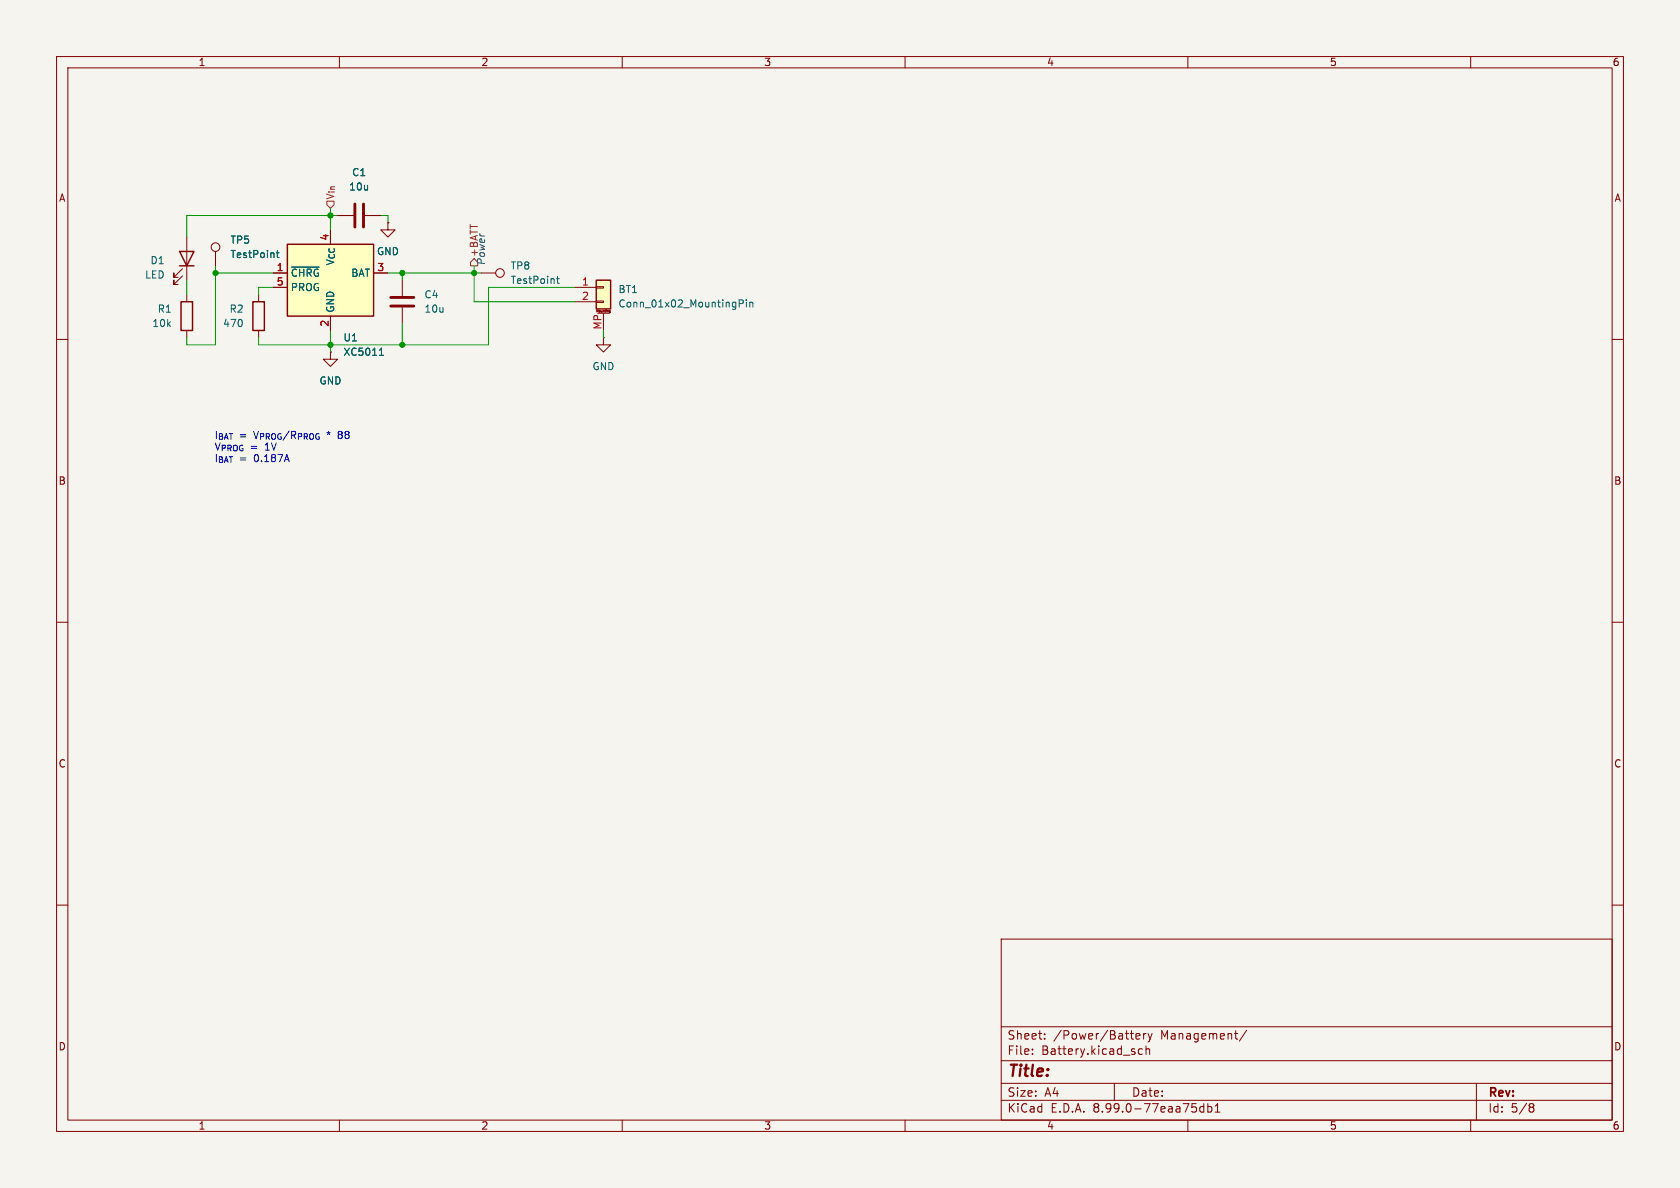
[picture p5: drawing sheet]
<svg xmlns="http://www.w3.org/2000/svg" width="297mm" height="210mm" viewBox="0 0 297 210" stroke-linecap="round" stroke-linejoin="round" font-family="sans-serif">
<path d="M0 0h297v210h-297z" fill="#f5f4ef" stroke="#f5f4ef" stroke-width=".18"/>
<g fill="none" stroke="#840000" stroke-width=".18">
<path d="M10 10h277v190h-277zM12 12h273v186h-273zM60 10v2M110 10v2M160 10v2M210 10v2M260 10v2M68.6 39.4v1.2h1.2l-1.2 1.3-1.3-1.3h1.3M68.6 39.4h.1M10 60h2M106.7 59.7v1.3h1.2l-1.2 1.2-1.3-1.2h1.3M106.7 59.7h.1"/>
<path d="M285 60h2M10 110h2M285 110h2M10 160h2M285 160h2M177 166h108v32h-108zM60 198v2M110 198v2M160 198v2M177 194.5h108M177 191.5h108M177 187.5h108"/>
<path d="M177 181.5h108M182.5 186.3v.1M182.5 185.5v.1M184.7 183.6v.1M184.7 182.8v.1M197 191.5v3M200.8 183.2l.7-.1v-.3l-.5-.1-.2 .2 .1 .7h.6M202 185.5l-.5-.1-.3 .3v.4l.2 .2h.6M202.2 182.7v1M202.6 182.7l-.3 .1-.1 .2M202.6 185.5l.2-.1 .4 .1v.9M202.6 184.9v1.5"/>
<path d="M203 182.7l.3 1M203.3 183.7l-.1 .4-.2 .1M203.7 182.7l-.4 1M210 198v2M212.8 195.1v1.5M212.8 195.7l-.4-.1-.3 .3v.4l.1 .2h.6M213.5 195.7l.5-.1 .2 .3v.4l-.1 .2h-.6M213.5 195.1v1.5M214.8 195.5l.4-.4v1.5M214.8 196.6h.9M218.2 182.7h.6M218.7 183.7h.1"/>
<path d="M220.4 182.1l-1.3 2M260 198v2M261 191.5v6.5M270.6 195.1h.3l.3 .3-.3 .3M270.6 195.7h.3M270.9 195.7l.2 .2 .1 .4-.3 .3h-.3"/>
</g>
<path d="M105.4 49.5h2.5v5.1h-2.5z" fill="#ffffc2"/>
<path d="M101.6 50.8h3.8M101.6 53.3h3.8M105.4 53.2h1.3v.3h-1.3zM105.4 50.7h1.3v.2h-1.3zM105.7 55.4h2M106.7 55.4v3M107.7 55.1h.2M107.7 54.9h.1M107.7 54.9h.2M107.9 54.9v.3l-.2 .1" fill="none" stroke="#840000" stroke-width=".18"/>
<path d="M105.4 49.5h2.5v5.1h-2.5z" fill="none" stroke="#840000" stroke-width=".25"/>
<path d="M130.7 53.7l.6-.1 .1-.2-.1-.3-.6-.1v1.3M131.9 53v.1M131.9 53.4v.9M132.6 53.4v.9M132.6 53.5l.1-.1 .3 .1 .1 .8" fill="none" stroke="#006464" stroke-width=".18"/>
<path d="M50.8 43.2h15.2v12.7h-15.2z" fill="#ffffc2"/>
<path d="M31.7 44.5h2.6l-1.3 2.5zM31.7 47h2.6M32 53.3h2v5.1h-2zM44.7 53.3h2v5.1h-2zM50.8 43.2h15.2v12.7h-15.2z" fill="none" stroke="#840000" stroke-width=".25"/>
<g fill="none" stroke="#840000" stroke-width=".18">
<path d="M59.7 38.1h2.8M64.5 38.1h2.8M68.6 39.4h.1M32.3 48.8l-1.6 1.5v-.8v.8h.8M32.3 47.5l-1.6 1.5v-.7v.7h.8M33 41.9v7.6M33 52.1v1.2M33 58.4v1.3M38.1 44.5v2.5M45.7 52.1v1.2M45.7 58.4v1.3M48.3 48.3h2.5"/>
<path d="M48.3 50.8h2.5M58.4 55.9v2.5M66 48.3h2.6M71.1 49.5v2.8M71.1 54.4v2.8M85.1 48.3h2.5M58.4 62.2v1.3h1.3l-1.3 1.3-1.3-1.3h1.3M58.4 62.2h.1"/>
<circle cx="38.1" cy="43.7" r=".76"/>
<circle cx="88.4" cy="48.3" r=".76"/>
</g>
<path d="M48.9 44.7h.4M49 44.3v1.1l.3 .1M51.5 47.2h4.9M98.4 49.3h.5M98.6 48.8v1.1l.3 .2M67.1 62.8h.7M67.2 61.8l.2-.3v1.3" fill="none" stroke="#006464" stroke-width=".18"/>
<path d="M62.7 36.1v4M64.3 36.1v4M69.1 52.6h4.1M69.1 54.1h4.1" fill="none" stroke="#840000" stroke-width=".51"/>
<path d="M57.8 35.6h1.3v.6l-.7 .6-.6-.6zM83.8 45.7l.7 .7v.6h-1.3v-.6z" fill="none" stroke="#725600" stroke-width=".18"/>
<g fill="none" stroke="#009600" stroke-width=".18">
<path d="M58.4 36.8v3.8M59.7 38.1h-26.7v3.8M67.3 38.1h1.3v1.3M33 49.5v2.6M38.1 48.3h10.2M38.1 47v14h-5.1v-1.3M48.3 50.8h-2.6v1.3M58.4 58.4v3.8M68.6 48.3h16.5M71.1 48.3v1.2M71.1 57.2v3.8M83.8 47v6.3h17.8"/>
<path d="M101.6 50.8h-15.2v10.2h-40.7v-1.3M106.7 58.4v1.3"/>
</g>
<g fill="#009600" stroke="#009600" stroke-width=".18">
<circle cx="58.4" cy="61" r=".46"/>
<circle cx="71.1" cy="61" r=".46"/>
<circle cx="38.1" cy="48.3" r=".46"/>
<circle cx="58.4" cy="38.1" r=".46"/>
<circle cx="71.1" cy="48.3" r=".46"/>
<circle cx="83.8" cy="48.3" r=".46"/>
</g>
<text font-size="2.8" fill="#840000" x="178" y="190.9">Title:</text>
<g font-size="2.1" fill="#840000">
<text x="178" y="184">Sheet:</text>
<text x="186.2" y="184">/Power/Battery</text>
<text x="205.2" y="184">Management/</text>
<text x="178" y="186.7">File:</text>
<text x="184.1" y="186.7">Battery.kicad_sch</text>
<text x="178" y="196.9">KiCad</text>
<text x="178" y="194.1">Size:</text>
<text x="184.7" y="194.1">A4</text>
<text x="185.7" y="196.9">E.D.A.</text>
<text x="193.3" y="196.9">8.99.0-77eaa75db1</text>
<text x="200" y="194.1">Date:</text>
<text x="263" y="194.3">Rev:</text>
<text x="263" y="196.9">Id:</text>
<text x="267.1" y="196.9">5/8</text>
</g>
<g font-size="1.8" fill="#840000">
<text x="35" y="11.9">1</text>
<text x="85" y="11.9">2</text>
<text x="135" y="11.9">3</text>
<text x="185" y="11.9">4</text>
<text x="235" y="11.9">5</text>
<text x="285" y="11.9">6</text>
<text x="10.3" y="35.9">A</text>
<text x="285.3" y="35.9">A</text>
<text x="10.3" y="85.9">B</text>
<text x="285.3" y="85.9">B</text>
<text x="10.3" y="135.9">C</text>
<text x="285.3" y="135.9">C</text>
<text x="10.3" y="185.9">D</text>
<text x="285.3" y="185.9">D</text>
<text x="35" y="199.9">1</text>
<text x="85" y="199.9">2</text>
<text x="135" y="199.9">3</text>
<text x="185" y="199.9">4</text>
<text x="235" y="199.9">5</text>
<text x="285" y="199.9">6</text>
</g>
<g font-size="1.8" fill="#725600">
<text x="59.3" y="35.4" transform="rotate(-90 59.3 35.4)">V_{in}</text>
<text x="84.7" y="45.5" transform="rotate(-90 84.7 45.5)">+BATT</text>
</g>
<g font-size="1.8" fill="#006464">
<text x="61.6" y="33.9">10u</text>
<text x="62.2" y="31.3">C1</text>
<text x="26.5" y="46.9">D1</text>
<text x="40.6" y="43.3">TP5</text>
<text x="40.6" y="45.8">TestPoint</text>
<text x="59.3" y="47.1" transform="rotate(-90 59.3 47.1)">V_{CC}</text>
<text x="66.5" y="45.3">GND</text>
<text x="90.2" y="47.9">TP8</text>
<text x="25.6" y="49.4">LED</text>
<text x="51.3" y="49.1">~{CHRG}</text>
<text x="51.3" y="51.7">PROG</text>
<text x="62" y="49.1">BAT</text>
<text x="74.9" y="52.9">C4</text>
<text x="90.2" y="50.4">TestPoint</text>
<text x="109.2" y="52">BT1</text>
<text x="26.8" y="58">10k</text>
<text x="27.8" y="55.5">R1</text>
<text x="39.3" y="58">470</text>
<text x="40.5" y="55.5">R2</text>
<text x="59.3" y="55.4" transform="rotate(-90 59.3 55.4)">GND</text>
<text x="74.9" y="55.5">10u</text>
<text x="109.2" y="54.6">Conn_01x02_MountingPin</text>
<text x="60.6" y="60.6">U1</text>
<text x="60.6" y="63.1">XC5011</text>
<text x="104.6" y="65.6">GND</text>
<text x="56.4" y="68.2">GND</text>
</g>
<g font-size="1.8" fill="#a90000">
<text x="58.2" y="42.6" transform="rotate(-90 58.2 42.6)">4</text>
<text x="48.8" y="48">1</text>
<text x="48.8" y="50.5">5</text>
<text x="66.6" y="48">3</text>
<text x="102.8" y="50.5">1</text>
<text x="102.8" y="53.1">2</text>
<text x="58.2" y="57.9" transform="rotate(-90 58.2 57.9)">2</text>
<text x="106.4" y="58.4" transform="rotate(-90 106.4 58.4)">MP</text>
</g>
<text font-size="1.8" fill="#484848" x="86" y="47" transform="rotate(-90 86 47)">Power</text>
<g font-size="1.8" fill="#0000c2">
<text x="37.8" y="77.9">I_{BAT} V_{PROG}/R_{PROG}</text>
<text x="42.3" y="77.9">=</text>
<text x="58.1" y="77.9">*</text>
<text x="60.2" y="77.9">88</text>
<text x="37.8" y="80">V_{PROG} 1V</text>
<text x="37.8" y="82">I_{BAT} 0.187A</text>
<text x="42.3" y="82">=</text>
<text x="44.2" y="80">=</text>
</g>
<text font-size=".5" fill="#840000" x="105.4" y="55.3">Mounting</text>
</svg>
